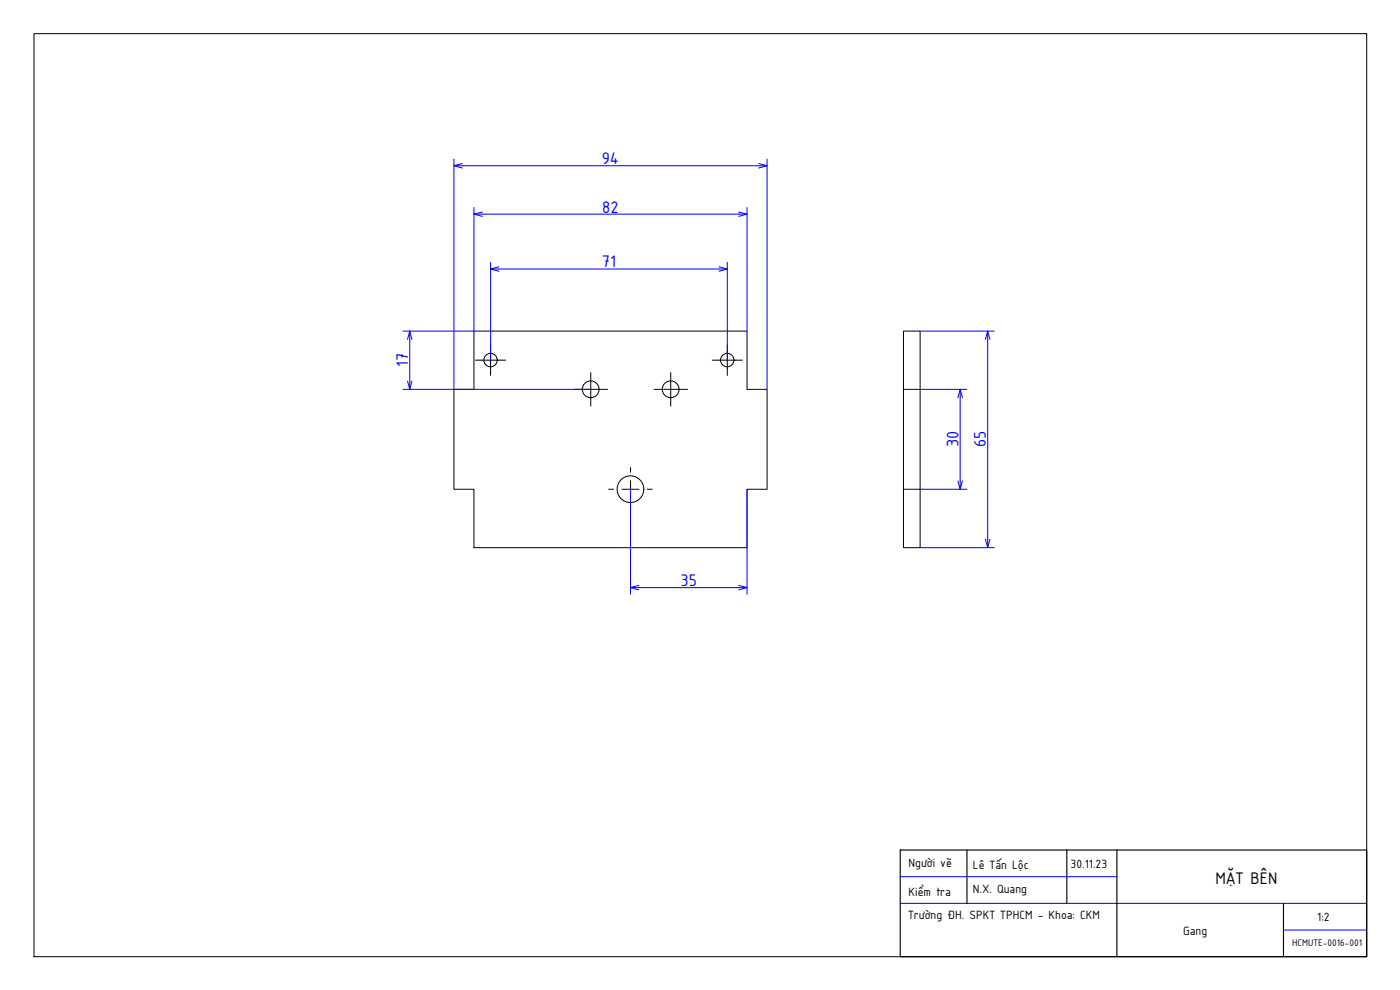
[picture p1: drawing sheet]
<svg xmlns="http://www.w3.org/2000/svg" width="420mm" height="297mm" viewBox="0 0 420 297" stroke-linecap="round" stroke-linejoin="round" font-family="sans-serif">
<!-- layer: NetDam -->
<g fill="none" stroke="#000" stroke-width=".3">
<path d="M10.2 10.1h400v276.9h-400zM142.2 99.3h82v17.5h6v30h-6v17.5h-82v-17.5h-6v-30h6zM271.1 116.8h5v30h-5zM271.1 116.8v-17.5h5v17.5M271.1 146.8v17.5h5v-17.5"/>
<circle cx="147.2" cy="108" r="2.01"/>
<circle cx="177.3" cy="116.8" r="2.52"/>
<circle cx="201.3" cy="116.8" r="2.52"/>
<circle cx="218.2" cy="108" r="2.01"/>
<circle cx="189.2" cy="146.8" r="4"/>
</g>
<!-- layer: DuongTam -->
<g fill="none" stroke="#000" stroke-width=".3">
<path d="M147.2 103.5v4.6h-4.5M151.8 108.1h-4.6v4.5M177.3 111.8v5h-5M182.3 116.8h-5v5.1M201.3 111.8v5h-5M206.3 116.8h-5v5.1M218.3 103.5v4.6h-4.6M222.8 108.1h-4.5v4.5M182.7 146.8h1.5M189.2 144.3v2.5h-2.5M189.2 140.3v1.4M189.2 151.9v1.5"/>
<path d="M191.8 146.8h-2.6v2.5M194.3 146.8h1.4"/>
</g>
<!-- layer: NetDam -->
<path d="M270.2 255h140v32h-140zM290.2 255v16M320.2 255v16M335.2 255v32M385.2 271v16" fill="none" stroke="#000" stroke-width=".34"/>
<!-- layer: Netmanh -->
<g fill="none" stroke="#00f" stroke-width=".3">
<path d="M136.2 47.7v69.1M138.7 49.7h89M230.2 47.7v69.1M142.2 62.3v37h-21.3M144.7 64.2h77M147.2 78.7v29.4M218.3 78.7v29.4M224.2 62.3v37M149.7 80.7h66.1M276.1 99.3h22.3M120.9 116.8h56.4M123 101.8v12.5"/>
<path d="M276.1 116.8h14.1M288.2 119.3v25M296.4 101.8v60M189.2 146.8v31.5M224.2 146.8v31.5M276.1 146.8h14.1M191.7 176.3h30M276.1 164.3h22.3M270.2 271h140M270.2 263h65M385.2 279h25"/>
</g>
<!-- layer: 0 -->
<g fill="none" stroke="#00f" stroke-width=".3">
<path d="M136.2 49.7h2.5M138.7 49.1l-2.5 .6 2.5 .7M227.7 49.1l2.5 .6-2.5 .7M227.7 49.7h2.5M142.2 64.2h2.5M144.7 63.6l-2.5 .6 2.5 .7M221.7 63.6l2.5 .6-2.5 .7M221.7 64.2h2.5M123 99.3v2.5M147.2 80.7h2.5M149.7 80l-2.5 .7 2.5 .7M215.8 80l2.5 .7-2.5 .7"/>
<path d="M215.8 80.7h2.5M296.4 99.3v2.5M122.3 114.3l.7 2.5 .6-2.5M122.3 101.8l.7-2.5 .6 2.5M123 114.3v2.5M287.5 119.3l.7-2.5 .6 2.5M288.2 116.8v2.5M295.7 101.8l.7-2.5 .7 2.5M287.5 144.3l.7 2.5 .6-2.5M288.2 144.3v2.5M189.2 176.3h2.5M191.7 175.6l-2.5 .7 2.5 .7"/>
<path d="M221.7 175.6l2.5 .7-2.5 .7M221.7 176.3h2.5M295.7 161.8l.7 2.5 .7-2.5M296.4 161.8v2.5"/>
</g>
<g font-size="5.4" fill="#00f">
<text x="180.6" y="49.2">94</text>
<text x="180.8" y="63.8">82</text>
<text x="180.6" y="80.2">71</text>
<text x="122.5" y="110.2" transform="rotate(-90 122.5 110.2)">17</text>
<text x="287.7" y="134.3" transform="rotate(-90 287.7 134.3)">30</text>
<text x="295.9" y="134.3" transform="rotate(-90 295.9 134.3)">65</text>
<text x="204.3" y="175.8">35</text>
</g>
<text font-size="5.4" x="364.8" y="265.2">MẶT BÊN</text>
<g font-size="3.9">
<text x="272.7" y="260.1">Người vẽ</text>
<text x="292" y="260.8">Lê Tấn Lộc</text>
<text x="321.3" y="260.3">30.11.23</text>
<text x="272.7" y="268.7">Kiểm tra</text>
<text x="292" y="268">N.X. Quang</text>
<text x="272.5" y="275.8">Trường ĐH. SPKT TPHCM - Khoa: CKM</text>
<text x="355" y="280.6">Gang</text>
<text x="395.3" y="276.3">1:2</text>
</g>
<text font-size="3.1" x="387.8" y="284">HCMUTE-0016-001</text>
</svg>
